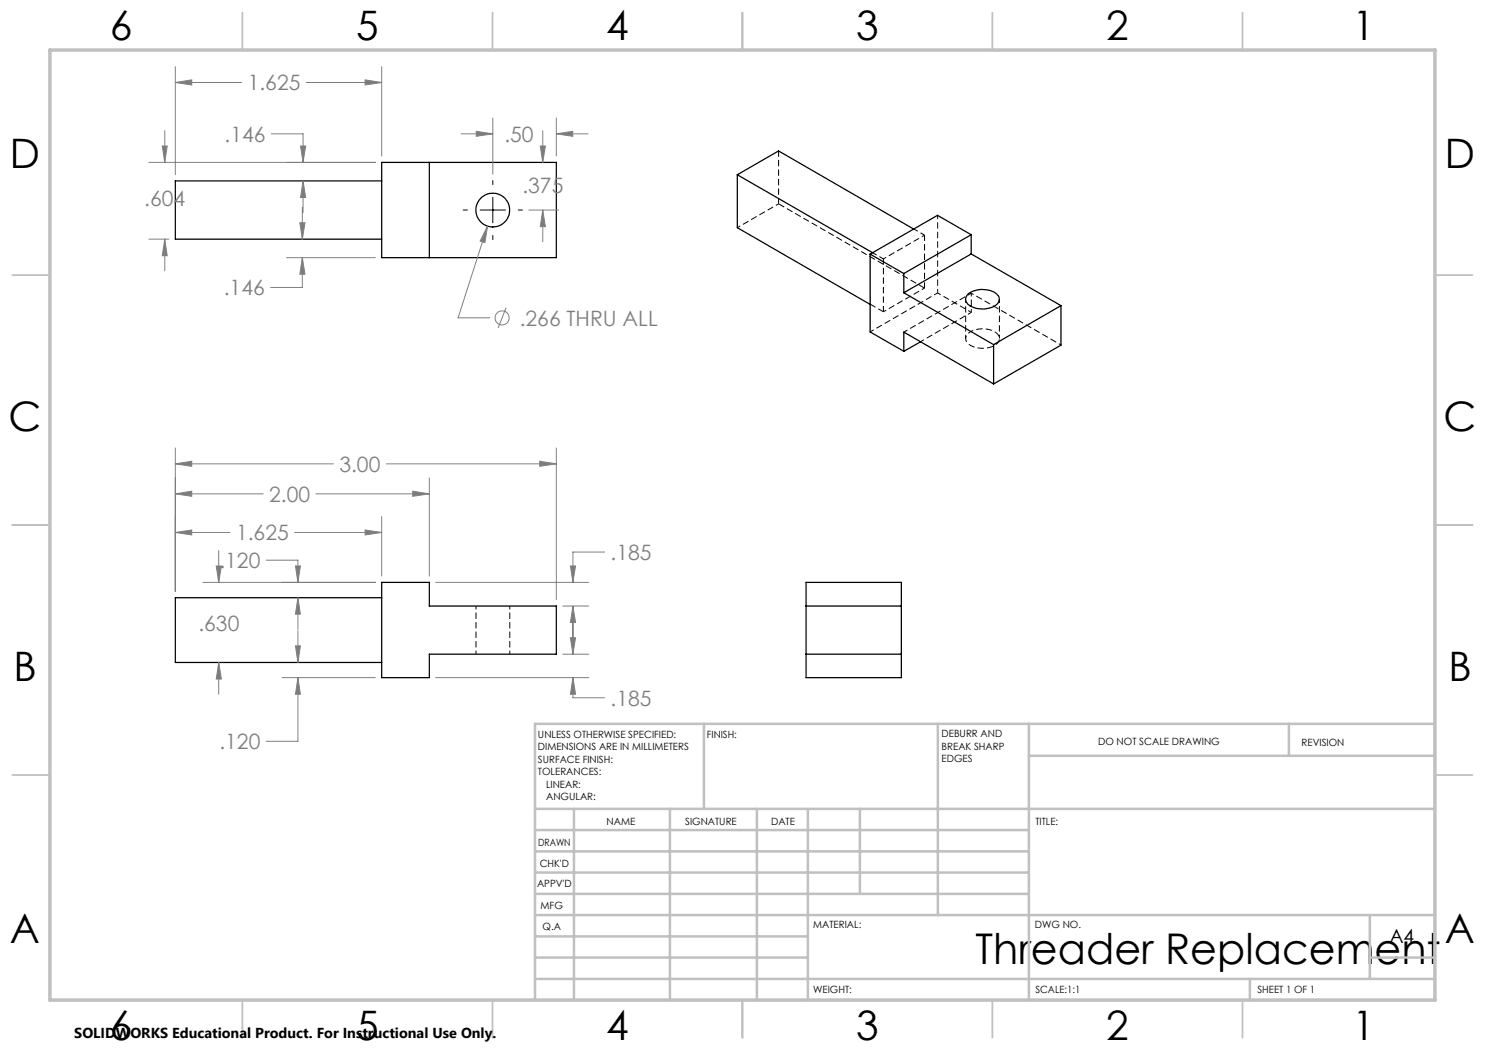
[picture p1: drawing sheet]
<svg xmlns="http://www.w3.org/2000/svg" width="297mm" height="210mm" viewBox="0 0 297 210" stroke-linecap="round" stroke-linejoin="round" font-family="sans-serif">
<path d="M155.7 40.8l-8.2 4.7M184.9 47l-8.2 4.8M184.9 57.6l-8.2 4.8M194.3 58.6v3.9M194.3 62.5l-6.8-3.9M95.2 121.2v9.6M102 130.8v-9.6" fill="none" stroke="#000" stroke-width=".2" stroke-dasharray="1.3 .6" stroke-dashoffset=".6" stroke-linecap="butt"/>
<g fill="none" stroke="#000" stroke-width=".25">
<path d="M76.3 32.5h35v19h-35zM76.3 36.2h-41.2v11.6h41.2M85.9 32.5v19M147.5 35v10.5l26.5 15.4M147.5 35l27 15.5M147.5 35l8.2-4.8 27 15.6M174 50.8l6.8 3.9M174 50.8v15.6l6.8 3.9M180.8 54.7v3.9M180.8 58.6l17.9 10.3M193.5 58.9a4.7 4.7 0 0 1 6 .1 1.42 1.42 0 0 1-.7 2.3 5.1 5.1 0 0 1-5.2-.5 1.29 1.29 0 0 1-.1-1.9zM194.2 50.8l-13.4 7.8"/>
<path d="M194.2 50.8l18 10.3M194.2 46.9l-13.4 7.8M194.2 46.9v3.9M194.2 46.9l-6.7-3.8-13.5 7.7M180.8 70.3v-3.9l17.9 10.4M184.1 68.4l-3.3 1.9M198.7 68.9v7.9M212.2 61.1l-13.5 7.8M212.2 61.1v7.9l-13.5 7.8M76.3 116.5h9.6v4.7h25.4v9.6h-25.4v4.7h-9.6zM76.3 119.5h-41.2v13h41.2M161.2 116.5h19.1v19h-19.1z"/>
<path d="M161.2 121.2h19.1M161.2 130.8h19.1"/>
<circle cx="98.6" cy="42" r="3.4"/>
</g>
<path d="M194.1 66.3a1.5 1.5 0 0 0-1 1.6 1.5 1.5 0 0 0 1.3 1.3 4.7 4.7 0 0 0 5.3-.8 1.59 1.59 0 0 0-1.2-2.3 5.4 5.4 0 0 0-4.4 .2M212.2 69l-17.9-10.4" fill="none" stroke="#000" stroke-width=".2" stroke-dasharray="1.3 .6" stroke-dashoffset=".7" stroke-linecap="butt"/>
<path d="M187.5 58.6v-15.6M187.5 58.6l-13.4 7.8M193.1 59.8v7.9M194.3 58.6l-13.5 7.8M194.3 62.5l-10.2 5.8M199.9 67.7v-7.9" fill="none" stroke="#000" stroke-width=".2" stroke-dasharray="1.3 .6" stroke-dashoffset=".5" stroke-linecap="butt"/>
<path d="M155.7 40.8v-10.6M184.9 57.6v-10.6M176.7 62.4l-2.6-1.6M176.7 62.4v-10.6" fill="none" stroke="#000" stroke-width=".2" stroke-dasharray="1.3 .6" stroke-dashoffset=".1" stroke-linecap="butt"/>
<path d="M176.7 51.8l-2.2-1.3M182.8 45.8l2.1 1.2" fill="none" stroke="#000" stroke-width=".2" stroke-dasharray="1.3 .6" stroke-dashoffset=".3" stroke-linecap="butt"/>
<path d="M155.7 40.8l29.2 16.8" fill="none" stroke="#000" stroke-width=".2" stroke-dasharray="1.3 .6" stroke-linecap="butt"/>
<g fill="none" stroke="#808080" stroke-width=".2">
<path d="M35.1 16.5l3.2-.5v1zM35.1 13.3v21.6M35.1 16.5h13.2M61.2 16.5h15.1M73 16l3.3 .5-3.3 .5zM76.3 13.3v17.9M29.8 32.5h45.3M32.5 29.2h.9l-.5 3.3zM32.9 26.1v6.4M54.3 26.8h6.3v5.7M60.1 29.2h1l-.5 3.3zM60.6 36.2l.5 3.3h-1z"/>
<path d="M60.6 36.2v6.3M92.2 26.8h6.4M95.2 26.3l3.4 .5-3.4 .5zM98.6 23.6v11.2M108.1 29.2h1l-.6 3.3zM108.5 26.1v6.4M111.3 26.8l3.2-.5v1zM111.3 23.6v7.6M111.3 26.8h6.3M29.8 47.8h4M32.9 47.8l.5 3.3h-.9zM32.9 47.8v6.4"/>
<path d="M57.3 51.5h17.8M60 44.5h1l-.5 3.3zM60.5 51.5l.5 3.3h-1zM60.5 51.5v6h-6.4M60.5 41.5v6.3M97.5 45.2l-.5 3.3-1-.3zM97.5 45.2l-5.9 18.4h6.4M105.8 42h5.9M108.5 42l.6 3.3h-1zM108.5 42v6.4M101.2 61.6l-1.6 4M35.1 92.8l3.2-.6v1.1z"/>
<path d="M35.1 98.8l3.2-.6v1.1zM35.1 89.6v28.7M35.1 92.8h31.6M35.1 98.8h17.5M63.2 98.8h22.7M77.3 92.8h34M82.5 98.2l3.4 .6-3.4 .5zM85.9 95.6v19.6M107.9 92.2l3.4 .6-3.4 .5zM111.3 89.6v30.3M35.1 106.5l3.2-.5v1zM35.1 106.5h10.9"/>
<path d="M40.6 116.5h34.5M43.3 113.2h1l-.6 3.3zM43.7 110.1v6.4M53.2 112h6.4v4.5M58.9 106.5h17.4M59.1 113.2h1l-.5 3.3zM59.6 119.5l.5 3.3h-1zM59.6 119.5v6.4M73 106l3.3 .5-3.3 .5zM76.3 103.3v11.9M87.1 116.5h30.7M114.1 113.2h1l-.5 3.3z"/>
<path d="M120.9 110.4h-6.3v6.1M43.7 132.5l.6 3.3h-1zM43.7 132.5v6.3M56.4 135.5h18.7M59.1 129.2h1l-.5 3.3zM59.6 135.5l.5 3.3h-1zM59.6 126.1v6.4M59.6 135.5v12.8h-6.4M87.1 135.5h30.7M112.5 121.2h5.3M112.5 130.8h5.3M114.1 127.6h1l-.5 3.2z"/>
<path d="M114.6 121.2l.5 3.3h-1zM114.6 135.5l.5 3.3h-1zM114.6 121.2v9.6M114.6 135.5v4.1h6.3"/>
<circle cx="100.4" cy="63.6" r="1.41"/>
</g>
<path d="M98.6 36.1v.8M98.6 39.5v5M92.6 42h.9M96 42h5.1M98.6 47.1v.8M103.6 42h.9" fill="none" stroke="#000" stroke-width=".2"/>
<g fill="none" stroke="#c0c0c0" stroke-width=".35">
<path d="M48.5 2.5v7.5M98.5 2.5v7.5M148.5 2.5v7.5M198.5 2.5v7.5M248.5 2.5v7.5M2.5 55h7.5M287 55h7.5M2.5 105h7.5M287 105h7.5M2.5 155h7.5M287 155h7.5M48.5 200v7.5"/>
<path d="M98.5 200v7.5M148.5 200v7.5M198.5 200v7.5M248.5 200v7.5"/>
</g>
<g fill="none" stroke="#c0c0c0" stroke-width=".5">
<path d="M140.8 144.8v17M187.6 144.8v38.2M205.8 144.8v55.2M205.8 151.2h81.2M257.8 144.8v6.4M287 144.8h-180v55.2M107 161.8h180M107 178.8h98.8M107 174.5h98.8M107 170.3h98.8M107 166h98.8M114.8 161.8v38.2"/>
<path d="M134 161.8v38.2M151.4 161.8v38.2M161.6 161.8v38.2M172 161.8v17M107 195.8h180M107 191.5h54.6M107 187.3h54.6M107 183h180M250 195.8v4.2M274 191.5h13M274 183v12.8"/>
</g>
<path d="M10 10h277v190h-277z" fill="none" stroke="#c0c0c0" stroke-width=".7"/>
<path d="M114.1 113.2h1l-.5 3.3zM114.6 121.2l.5 3.3h-1zM114.1 127.6h1l-.5 3.2zM114.6 135.5l.5 3.3h-1zM59.1 113.2h1l-.5 3.3zM59.6 119.5l.5 3.3h-1zM43.3 113.2h1l-.6 3.3zM43.7 132.5l.6 3.3h-1zM59.6 135.5l.5 3.3h-1zM59.1 129.2h1l-.5 3.3zM107.9 92.2l3.4 .6-3.4 .5zM35.1 92.8l3.2-.6v1.1zM82.5 98.2l3.4 .6-3.4 .5zM35.1 98.8l3.2-.6v1.1zM73 106l3.3 .5-3.3 .5zM35.1 106.5l3.2-.5v1zM95.2 26.3l3.4 .5-3.4 .5zM111.3 26.8l3.2-.5v1zM108.5 42l.6 3.3h-1zM108.1 29.2h1l-.6 3.3zM60.1 29.2h1l-.5 3.3zM60.6 36.2l.5 3.3h-1zM32.5 29.2h.9l-.5 3.3zM32.9 47.8l.5 3.3h-.9zM60.5 51.5l.5 3.3h-1zM60 44.5h1l-.5 3.3zM97.5 45.2l-1.5 3 1 .3zM73 16l3.3 .5-3.3 .5zM35.1 16.5l3.2-.5v1z" fill="#808080"/>
<text font-size="8.5" x="195.1" y="192.7">Threader Replacement</text>
<g font-size="8.1">
<text x="22" y="8">6</text>
<text x="71.2" y="8">5</text>
<text x="121.2" y="8">4</text>
<text x="171.2" y="8">3</text>
<text x="221.2" y="8">2</text>
<text x="270.5" y="8">1</text>
<text x="2" y="33.6">D</text>
<text x="289" y="33.6">D</text>
<text x="1.7" y="86.1">C</text>
<text x="288.7" y="86.1">C</text>
<text x="2.7" y="136.1">B</text>
<text x="289.7" y="136.1">B</text>
<text x="2" y="188.6">A</text>
<text x="289" y="188.6">A</text>
<text x="22" y="208">6</text>
<text x="71.2" y="208">5</text>
<text x="121.2" y="208">4</text>
<text x="171.2" y="208">3</text>
<text x="221.2" y="208">2</text>
<text x="270.5" y="208">1</text>
</g>
<g font-size="4.2" fill="#808080">
<text x="49.5" y="18.1">1.625</text>
<text x="44.9" y="28.4">.146</text>
<text x="100.9" y="28.4">.50</text>
<text x="28.9" y="41.3">.604</text>
<text x="104.5" y="38.5">.375</text>
<text x="44.8" y="59.1">.146</text>
<text x="103.9" y="65.1">.266 THRU ALL</text>
<text x="67.9" y="94.3">3.00</text>
<text x="53.8" y="100.3">2.00</text>
<text x="43.9" y="113.6">.120</text>
<text x="47.2" y="108.1">1.625</text>
<text x="122.1" y="112">.185</text>
<text x="39.7" y="126.2">.630</text>
<text x="122.1" y="141.1">.185</text>
<text x="43.9" y="149.8">.120</text>
</g>
<text font-size="3.9" x="277.9" y="188.5">A4</text>
<text font-size="2.9" x="14.9" y="207.6">SOLIDWORKS Educational Product. For Instructional Use Only.</text>
<g font-size="2">
<text x="107.6" y="147.6">UNLESS OTHERWISE SPECIFIED:</text>
<text x="141.4" y="147.6">FINISH:</text>
<text x="188.3" y="147.5">DEBURR AND</text>
<text x="188.3" y="150">BREAK SHARP</text>
<text x="219.6" y="149">DO NOT SCALE DRAWING</text>
<text x="260.3" y="149.2">REVISION</text>
<text x="107.6" y="150.1">DIMENSIONS ARE IN MILLIMETERS</text>
<text x="107.6" y="152.6">SURFACE FINISH:</text>
<text x="107.6" y="155.1">TOLERANCES:</text>
<text x="188.3" y="152.5">EDGES</text>
<text x="109.2" y="157.6">LINEAR:</text>
<text x="109.2" y="160.1">ANGULAR:</text>
<text x="121.3" y="165">NAME</text>
<text x="137" y="164.9">SIGNATURE</text>
<text x="154.2" y="164.9">DATE</text>
<text x="207.1" y="164.9">TITLE:</text>
<text x="107.6" y="169.1">DRAWN</text>
<text x="107.9" y="173.3">CHK'D</text>
<text x="107.4" y="177.4">APPV'D</text>
<text x="108.1" y="181.8">MFG</text>
<text x="108.5" y="186">Q.A</text>
<text x="162.6" y="185.5">MATERIAL:</text>
<text x="207" y="185.5">DWG NO.</text>
<text x="162.6" y="198.5">WEIGHT:</text>
<text x="207.1" y="198.6">SCALE:1:1</text>
<text x="251.5" y="198.6">SHEET 1 OF 1</text>
</g>
</svg>
